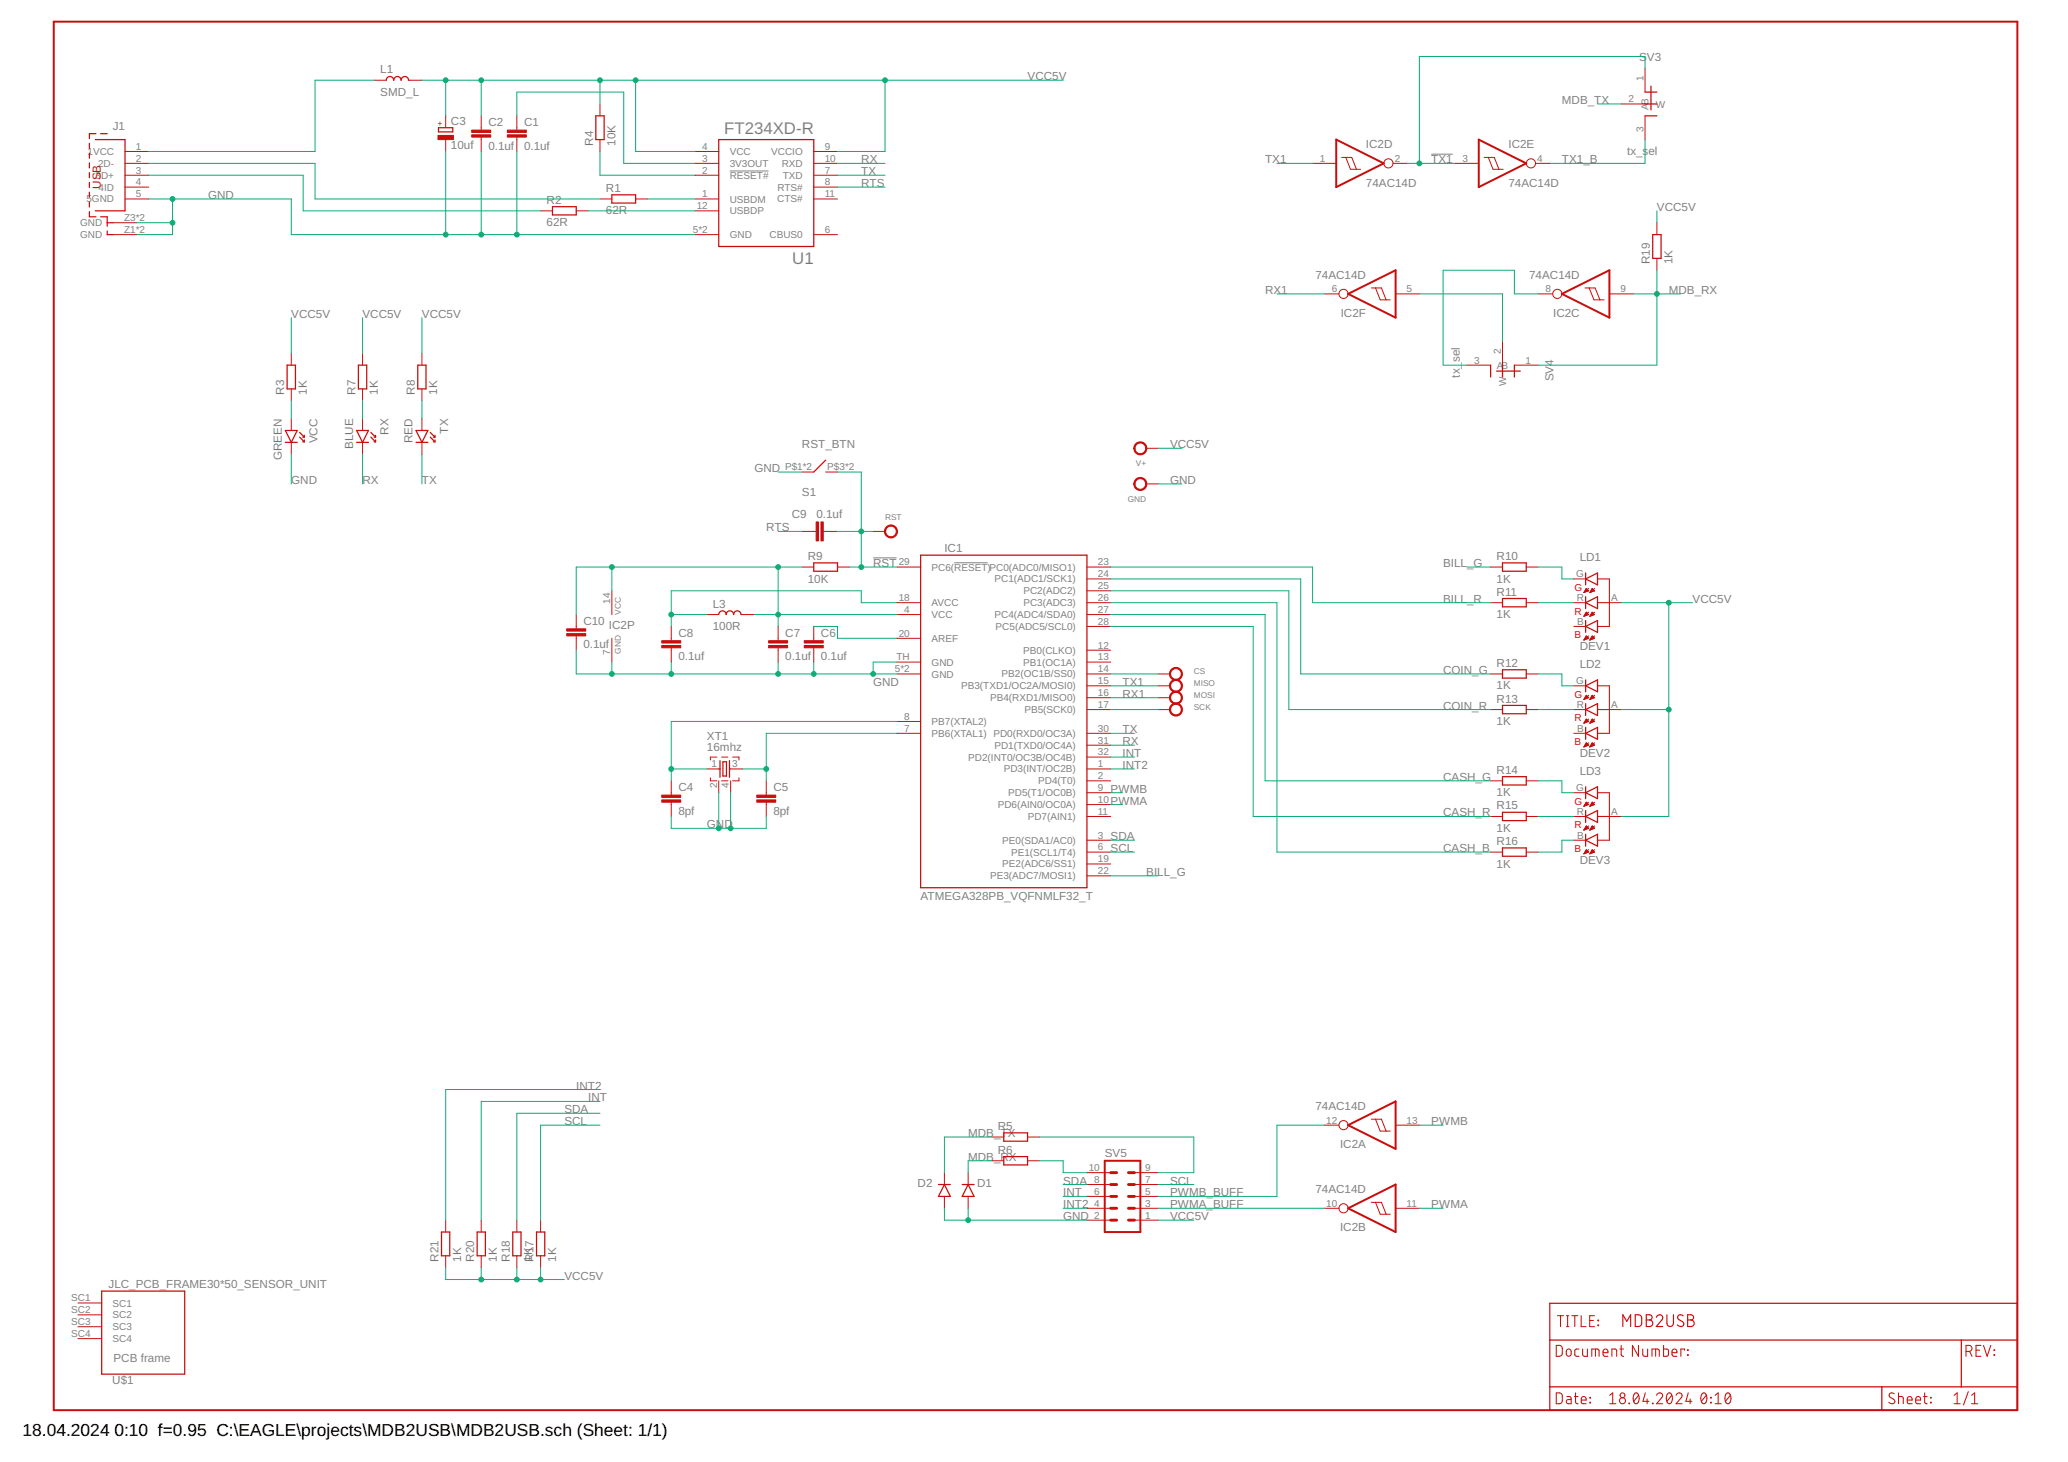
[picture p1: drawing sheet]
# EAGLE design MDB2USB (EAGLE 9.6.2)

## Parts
C1  0.1uf  SMD_C0603  [0603]
C2  0.1uf  SMD_C0603  [0603]
C3  10uf  TANTAL_150UF_3528  [KA-3528ASYC]
C4  8pf  SMD_C0603  [0603]
C5  8pf  SMD_C0603  [0603]
C6  0.1uf  SMD_C0603  [0603]
C7  0.1uf  SMD_C0603  [0603]
C8  0.1uf  SMD_C0603  [0603]
C9  0.1uf  SMD_C0603  [0603]
C10  0.1uf  SMD_C0603  [0603]
CS  TEST_POINT_D2MM  [TP]
D1  D_MBRA340G  [SMA403D]
D2  D_MBRA340G  [SMA403D]
GND  TEST_POINT_D2MM  [TP]
IC1  ATMEGA328PB_VQFNMLF32_T  [MLF32-TH]
IC2  74AC14D  [SO14]
J1  MINI_USB_TYP_B_@  [65100516121]
L1  SMD_L  [0805]
L3  100R  SMD_L0603  [0603]
LD1  DEV1  LTSN-N213EGBW(RGB_LED)  [LTSN-N213EGBW]
LD2  DEV2  LTSN-N213EGBW(RGB_LED)  [LTSN-N213EGBW]
LD3  DEV3  LTSN-N213EGBW(RGB_LED)  [LTSN-N213EGBW]
MISO  TEST_POINT_D2MM  [TP]
MOSI  TEST_POINT_D2MM  [TP]
R1  62R  SMD_R0603  [0603]
R2  62R  SMD_R0603  [0603]
R3  1K  SMD_R0603  [0603]
R4  10K  SMD_R0603  [0603]
R5  SMD_R1206  [1206]
R6  SMD_R1206  [1206]
R7  1K  SMD_R0603  [0603]
R8  1K  SMD_R0603  [0603]
R9  10K  SMD_R0603  [0603]
R10  1K  SMD_R0603  [0603]
R11  1K  SMD_R0603  [0603]
R12  1K  SMD_R0603  [0603]
R13  1K  SMD_R0603  [0603]
R14  1K  SMD_R0603  [0603]
R15  1K  SMD_R0603  [0603]
R16  1K  SMD_R0603  [0603]
R17  1K  SMD_R0603  [0603]
R18  1K  SMD_R0603  [0603]
R19  1K  SMD_R0603  [0603]
R20  1K  SMD_R0603  [0603]
R21  1K  SMD_R0603  [0603]
RST  TEST_POINT_D2MM  [TP]
RX  BLUE  LED0603  [0603_P]
S1  RST_BTN  GALILEO_BTN  [GALILEO_VERT_BTN]
SCK  TEST_POINT_D2MM  [TP]
SV3  tx_sel  SMD_SWITCH_JUMPER  [0603_JUMP]
SV4  tx_sel  SMD_SWITCH_JUMPER  [0603_JUMP]
SV5  MA05-2  [MA05-2]
TX  RED  LED0603  [0603_P]
U1  FT234XD-R  [IC_FT234XD-R]
U$1  JLC_PCB_FRAME30*50_SENSOR_UNIT  [30X50_SENSOR_UNIT]
V+  TEST_POINT_D2MM  [TP]
VCC  GREEN  LED0603  [0603_P]
XT1  16mhz  QUARTZ_ZQ  [QUARTZ_3X3MM]

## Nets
!RST: C9.2 IC1.29(PC6(!RESET!)) R9.2 RST.P$1 S1.P$3 S1.P$4
!TX1: IC2.2(D:O) IC2.3(E:I) SV3.1(A)
AREF: C6.1 IC1.20(AREF)
AVCC: C8.1 IC1.18(AVCC) L3.1
BILL_G: IC1.22(PE3(ADC7/MOSI1)) R10.1
BILL_R: IC1.23(PC0(ADC0/MISO1)) R11.1
CASH_B: IC1.26(PC3(ADC3)) R16.1
CASH_G: IC1.27(PC4(ADC4/SDA0)) R14.1
CASH_R: IC1.28(PC5(ADC5/SCL0)) R15.1
COIN_G: IC1.24(PC1(ADC1/SCK1)) R12.1
COIN_R: IC1.25(PC2(ADC2)) R13.1
GND: C1.2 C2.2 C3.M(-) C4.2 C5.2 C6.2 C7.2 C8.2 C10.2 D1.P$2(A) D2.P$2(A) GND.P$1 IC1.5(GND) IC1.21(GND) IC1.TH(GND) IC2.7(P:GND) J1.5(5GND) J1.Z1(GND) J1.Z2(GND) J1.Z3(GND) J1.Z4(GND) S1.P$1 S1.P$2 SV5.2 U1.5(GND) U1.13(GND) VCC.1(K) XT1.2 XT1.4
INT: IC1.32(PD2(INT0/OC3B/OC4B)) R20.2 SV5.6
INT2: IC1.1(PD3(INT/OC2B)) R21.2 SV5.4
MDB_RX: D2.P$1(C) IC2.9(C:I) R6.1 R19.1 SV4.1(A)
MDB_TX: D1.P$1(C) R5.1 SV3.2(W)
N$1: J1.1(1VCC) L1.1
N$2: J1.2(2D-) R1.1
N$3: J1.3(3D+) R2.1
N$4: R4.1 U1.2(!RESET#)
N$5: R2.2 U1.12(USBDP)
N$6: R1.2 U1.1(USBDM)
N$7: C1.1 U1.3(3V3OUT)
N$8: R3.1 VCC.2(A)
N$9: C4.1 IC1.8(PB7(XTAL2)) XT1.1
N$10: C5.1 IC1.7(PB6(XTAL1)) XT1.3
N$11: IC2.5(F:I) SV4.2(W)
N$12: R7.1 RX.2(A)
N$13: R8.1 TX.2(A)
N$14: IC2.8(C:O) SV4.3(B)
N$17: LD1.G(GC) R10.2
N$18: LD1.R(RC) R11.2
N$19: LD2.G(GC) R12.2
N$20: LD2.R(RC) R13.2
N$21: LD3.G(GC) R14.2
N$22: LD3.R(RC) R15.2
N$23: LD3.B(BC) R16.2
N$24: CS.P$1 IC1.14(PB2(OC1B/SS0))
N$29: R6.2 SV5.10
N$30: R5.2 SV5.9
PWMA: IC1.10(PD6(AIN0/OC0A)) IC2.11(B:I)
PWMA_BUFF: IC2.10(B:O) SV5.3
PWMB: IC1.9(PD5(T1/OC0B)) IC2.13(A:I)
PWMB_BUFF: IC2.12(A:O) SV5.5
RTS: C9.1 U1.8(RTS#)
RX: IC1.31(PD1(TXD0/OC4A)) RX.1(K) U1.10(RXD)
RX1: IC1.16(PB4(RXD1/MISO0)) IC2.6(F:O) MOSI.P$1
SCK: IC1.17(PB5(SCK0)) SCK.P$1
SCL: IC1.6(PE1(SCL1/T4)) R17.2 SV5.7
SDA: IC1.3(PE0(SDA1/AC0)) R18.2 SV5.8
TX: IC1.30(PD0(RXD0/OC3A)) TX.1(K) U1.7(TXD)
TX1: IC1.15(PB3(TXD1/OC2A/MOSI0)) IC2.1(D:I) MISO.P$1
TX1_B: IC2.4(E:O) SV3.3(B)
VCC5V: C2.1 C3.P(+) C7.1 C10.1 IC1.4(VCC) IC2.14(P:VCC) L1.2 L3.2 LD1.A LD2.A LD3.A R3.2 R4.2 R7.2 R8.2 R9.1 R17.1 R18.1 R19.2 R20.1 R21.1 SV5.1 U1.4(VCC) U1.9(VCCIO) V+.P$1
Unconnected: IC1.2(PD4(T0)) IC1.11(PD7(AIN1)) IC1.12(PB0(CLKO)) IC1.13(PB1(OC1A)) IC1.19(PE2(ADC6/SS1)) J1.4(4ID) LD1.B(BC) LD2.B(BC) U1.6(CBUS0) U1.11(CTS#) U$1.SC1 U$1.SC2 U$1.SC3 U$1.SC4
